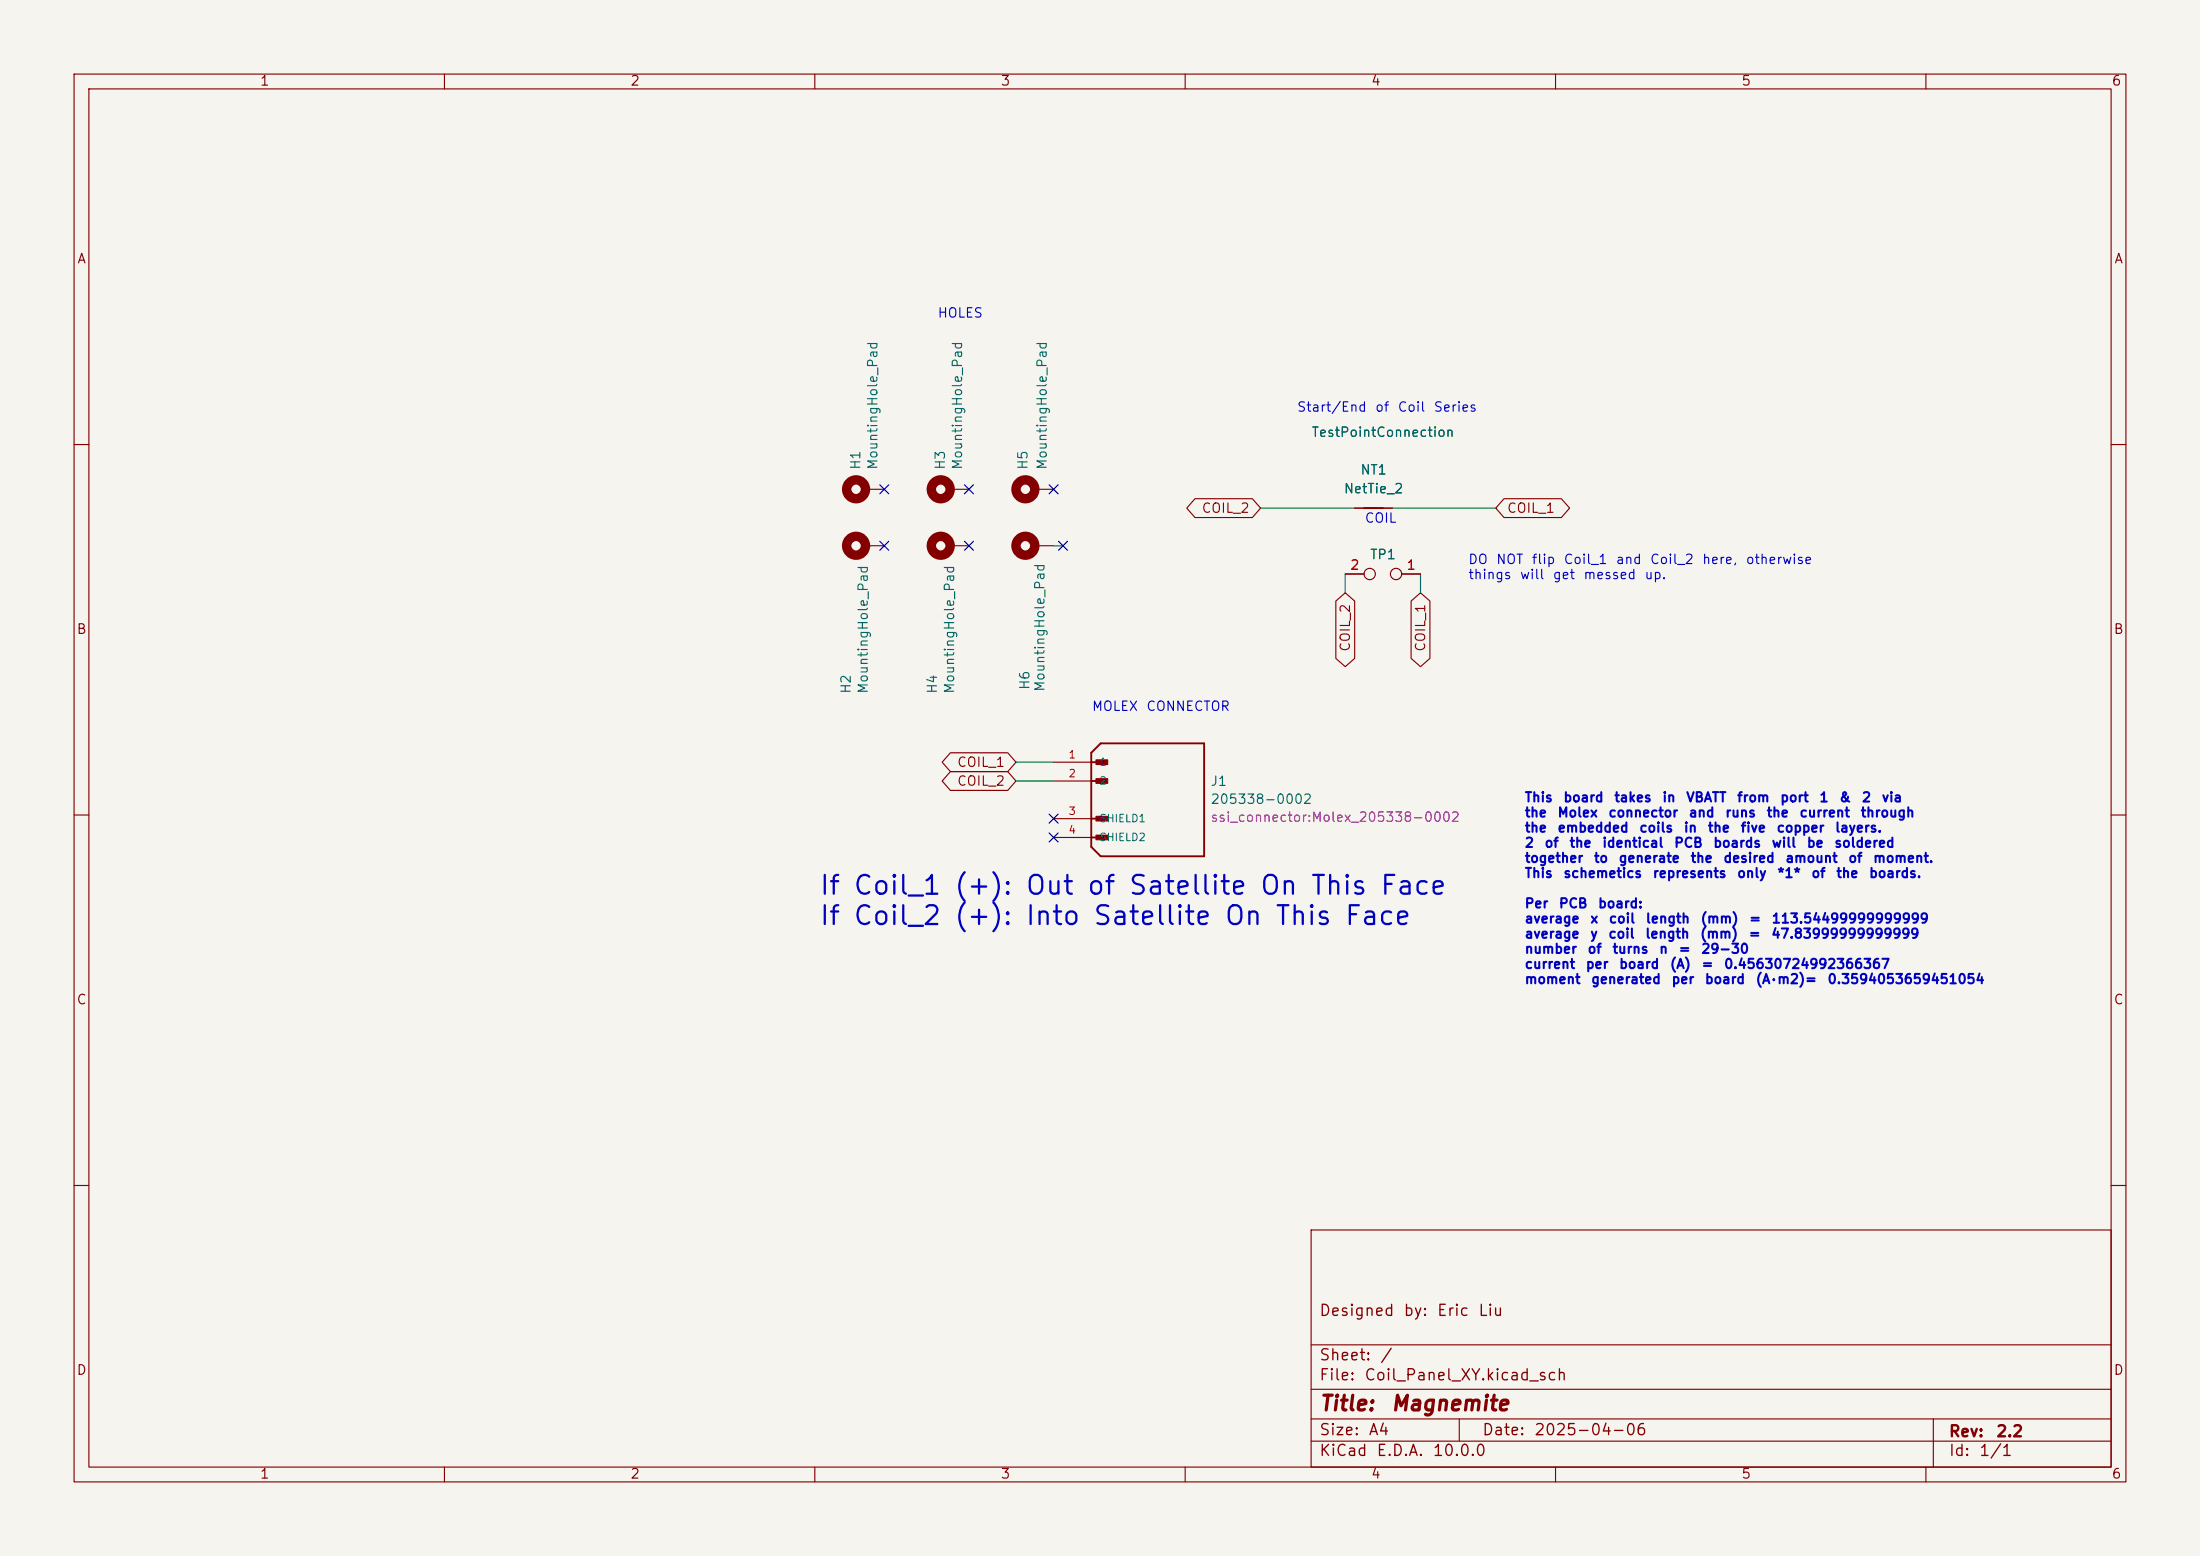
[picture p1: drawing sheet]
<svg xmlns="http://www.w3.org/2000/svg" width="297mm" height="210mm" viewBox="0 0 297 210" stroke-linecap="round" stroke-linejoin="round" font-family="sans-serif">
<path d="M0 0h297v210h-297z" fill="#f5f4ef" stroke="#f5f4ef" stroke-width=".14"/>
<g fill="none" stroke="#840000" stroke-width=".15">
<path d="M10 10h277v190h-277zM12 12h273v186h-273zM60 10v2M110 10v2M160 10v2M210 10v2M260 10v2M10 60h2M116.8 73.7h2.6M116.8 66h2.6M128.3 73.7h2.5M128.3 66h2.5"/>
<path d="M139.7 73.7h2.5M139.7 66h2.5M161.3 67.3h7.8l1.1 1.3-1.1 1.3h-7.8l-1.1-1.3zM181.6 77.5h2.5M182.9 68.6h5.1M189.2 77.5h2.6M203 67.3h7.8l1.1 1.3-1.1 1.3h-7.8l-1.1-1.3zM285 60h2M180.3 81.1l1.3-1.1 1.3 1.1v7.8l-1.3 1.1-1.3-1.1zM190.5 81.1l1.3-1.1 1.2 1.1v7.8l-1.2 1.1-1.3-1.1zM10 110h2M128.3 101.6h7.7l1.2 1.3-1.2 1.2h-7.7l-1.1-1.2z"/>
<path d="M128.3 104.1h7.7l1.2 1.3-1.2 1.3h-7.7l-1.1-1.3zM142.2 102.9h5.1M142.2 105.4h5.1M142.2 110.5h5.1M142.2 113h5.1M285 110h2M10 160h2M177 166h108v32h-108zM285 160h2M60 198v2M110 198v2M160 198v2"/>
<path d="M177 194.5h108M177 191.5h108M177 187.5h108M177 181.5h108M197 191.5v3M210 198v2M260 198v2M261 191.5v6.5"/>
<circle cx="184.9" cy="77.5" r=".76"/>
<circle cx="188.5" cy="77.5" r=".76"/>
</g>
<path d="M184.1 68.6h2.6M147.3 102.9h1.9M147.3 105.4h1.9M147.3 110.5h1.9M147.3 113h1.9M148.6 100.3h14v15.3h-14l-1.3-1.3v-12.7z" fill="none" stroke="#840000" stroke-width=".25"/>
<g fill="#840000" stroke="#840000" stroke-width=".14">
<path d="M148 102.6h1.5v.6h-1.5z"/>
<path d="M148 105.1h1.5v.6h-1.5z"/>
<path d="M148 110.2h1.5v.6h-1.5z"/>
<path d="M148 112.7h1.5v.6h-1.5z"/>
</g>
<g fill="none" stroke="#840000" stroke-width="1.3">
<circle cx="115.6" cy="66" r="1.27"/>
<circle cx="115.6" cy="73.7" r="1.27"/>
<circle cx="127" cy="73.7" r="1.27"/>
<circle cx="127" cy="66" r="1.27"/>
<circle cx="138.4" cy="73.7" r="1.27"/>
<circle cx="138.4" cy="66" r="1.27"/>
</g>
<path d="M142.2 73.7h1.3M170.2 68.6h12.7M181.6 77.5v2.5M188 68.6h13.9M191.8 77.5v2.5M137.2 102.9h5M137.2 105.4h5" fill="none" stroke="#009600" stroke-width=".15"/>
<g fill="none" stroke="#000084" stroke-width=".15">
<path d="M118.8 65.4l1.2 1.2M118.8 73.1l1.2 1.2M120 65.4l-1.2 1.2M120 73.1l-1.2 1.2M130.2 65.4l1.2 1.2M130.2 73.1l1.2 1.2M131.4 65.4l-1.2 1.2M131.4 73.1l-1.2 1.2M141.6 65.4l1.2 1.2M142.8 65.4l-1.2 1.2M142.9 73.1l1.2 1.2M144.1 73.1l-1.2 1.2"/>
<path d="M141.6 109.9l1.2 1.2M141.6 112.4l1.2 1.2M142.8 109.9l-1.2 1.2M142.8 112.4l-1.2 1.2"/>
</g>
<g font-size="2.5" fill="#0000c2">
<text x="110.5" y="121.4">If</text>
<text x="110.5" y="125.5">If</text>
<text x="115" y="121.4">Coil_1</text>
<text x="115" y="125.5">Coil_2</text>
<text x="128.7" y="121.4">(+):</text>
<text x="128.7" y="125.5">(+):</text>
<text x="138.3" y="121.4">Out</text>
<text x="138.3" y="125.5">Into</text>
<text x="146.6" y="121.4">of</text>
<text x="147.4" y="125.5">Satellite</text>
<text x="152.2" y="121.4">Satellite</text>
<text x="165.1" y="125.5">On</text>
<text x="169.9" y="121.4">On</text>
<text x="172" y="125.5">This</text>
<text x="176.8" y="121.4">This</text>
<text x="181.4" y="125.5">Face</text>
<text x="186.2" y="121.4">Face</text>
</g>
<g font-size="2" fill="#840000">
<text x="178" y="190.9">Title:</text>
<text x="187.7" y="190.9">Magnemite</text>
</g>
<g font-size="1.5" fill="#840000">
<text x="178" y="178">Designed</text>
<text x="189.4" y="178">by:</text>
<text x="193.9" y="178">Eric</text>
<text x="199.5" y="178">Liu</text>
<text x="178" y="184">Sheet:</text>
<text x="186.2" y="184">/</text>
<text x="178" y="186.7">File:</text>
<text x="184.1" y="186.7">Coil_Panel_XY.kicad_sch</text>
<text x="178" y="196.9">KiCad</text>
<text x="178" y="194.1">Size:</text>
<text x="184.7" y="194.1">A4</text>
<text x="185.7" y="196.9">E.D.A.</text>
<text x="193.3" y="196.9">10.0.0</text>
<text x="200" y="194.1">Date:</text>
<text x="207" y="194.1">2025-04-06</text>
<text x="263" y="194.3">Rev:</text>
<text x="263" y="196.9">Id:</text>
<text x="267.1" y="196.9">1/1</text>
<text x="269.4" y="194.3">2.2</text>
</g>
<g font-size="1.3" fill="#840000">
<text x="35" y="11.9">1</text>
<text x="85" y="11.9">2</text>
<text x="135" y="11.9">3</text>
<text x="185" y="11.9">4</text>
<text x="235" y="11.9">5</text>
<text x="285" y="11.9">6</text>
<text x="10.3" y="35.9">A</text>
<text x="285.3" y="35.9">A</text>
<text x="162.1" y="69.5">COIL_2</text>
<text x="203.4" y="69.5">COIL_1</text>
<text x="10.3" y="85.9">B</text>
<text x="182.6" y="88.1" transform="rotate(-90 182.6 88.1)">COIL_2</text>
<text x="192.7" y="88.1" transform="rotate(-90 192.7 88.1)">COIL_1</text>
<text x="285.3" y="85.9">B</text>
<text x="129.1" y="103.8">COIL_1</text>
<text x="129.1" y="106.4">COIL_2</text>
<text x="10.3" y="135.9">C</text>
<text x="285.3" y="135.9">C</text>
<text x="10.3" y="185.9">D</text>
<text x="285.3" y="185.9">D</text>
<text x="35" y="199.9">1</text>
<text x="85" y="199.9">2</text>
<text x="135" y="199.9">3</text>
<text x="185" y="199.9">4</text>
<text x="235" y="199.9">5</text>
<text x="285" y="199.9">6</text>
</g>
<g font-size="1.3" fill="#0000c2">
<text x="126.5" y="43.2">HOLES</text>
<text x="175" y="55.9">Start/End</text>
<text x="185.6" y="55.9">of</text>
<text x="188.6" y="55.9">Coil</text>
<text x="193.5" y="55.9">Series</text>
<text x="184.1" y="70.9">COIL</text>
<text x="198.1" y="76.4">DO</text>
<text x="201.9" y="76.4">NOT</text>
<text x="206.7" y="76.4">flip</text>
<text x="211" y="76.4">Coil_1</text>
<text x="218" y="76.4">and</text>
<text x="222.7" y="76.4">Coil_2</text>
<text x="229.7" y="76.4">here,</text>
<text x="235.6" y="76.4">otherwise</text>
<text x="198.1" y="78.5">things</text>
<text x="205.1" y="78.5">will</text>
<text x="209.5" y="78.5">get</text>
<text x="213.7" y="78.5">messed</text>
<text x="221.9" y="78.5">up.</text>
<text x="147.3" y="96.3">MOLEX</text>
<text x="154.7" y="96.3">CONNECTOR</text>
<text x="205.7" y="108.6">This</text>
<text x="205.7" y="110.6">the</text>
<text x="205.7" y="112.7">the</text>
<text x="210.2" y="110.6">Molex</text>
<text x="210.2" y="112.7">embedded</text>
<text x="211" y="108.6">board</text>
<text x="217" y="110.6">connector</text>
<text x="217.8" y="108.6">takes</text>
<text x="221.2" y="112.7">coils</text>
<text x="224.3" y="108.6">in</text>
<text x="227.2" y="112.7">in</text>
<text x="227.5" y="108.6">VBATT</text>
<text x="227.9" y="110.6">and</text>
<text x="230.5" y="112.7">the</text>
<text x="232.8" y="110.6">runs</text>
<text x="234.4" y="108.6">from</text>
<text x="234.9" y="112.7">five</text>
<text x="238.4" y="110.6">the</text>
<text x="239.8" y="112.7">copper</text>
<text x="240.2" y="108.6">port</text>
<text x="242.8" y="110.6">current</text>
<text x="245.5" y="108.6">1</text>
<text x="247.6" y="112.7">layers.</text>
<text x="248.2" y="108.6">&amp;</text>
<text x="251.1" y="110.6">through</text>
<text x="251.3" y="108.6">2</text>
<text x="253.9" y="108.6">via</text>
<text x="205.7" y="114.7">2</text>
<text x="205.7" y="116.7">together</text>
<text x="205.7" y="118.8">This</text>
<text x="208.4" y="114.7">of</text>
<text x="211" y="118.8">schemetics</text>
<text x="211.8" y="114.7">the</text>
<text x="215.1" y="116.7">to</text>
<text x="216.2" y="114.7">identical</text>
<text x="218.4" y="116.7">generate</text>
<text x="223" y="118.8">represents</text>
<text x="225.9" y="114.7">PCB</text>
<text x="228.1" y="116.7">the</text>
<text x="231.2" y="114.7">boards</text>
<text x="232.6" y="116.7">desired</text>
<text x="234.4" y="118.8">only</text>
<text x="239.1" y="114.7">will</text>
<text x="239.8" y="118.8">*1*</text>
<text x="240.9" y="116.7">amount</text>
<text x="243.8" y="114.7">be</text>
<text x="244.4" y="118.8">of</text>
<text x="247.5" y="114.7">soldered</text>
<text x="247.8" y="118.8">the</text>
<text x="249.4" y="116.7">of</text>
<text x="252.2" y="118.8">boards.</text>
<text x="252.8" y="116.7">moment.</text>
<text x="205.7" y="122.9">Per</text>
<text x="205.7" y="124.9">average</text>
<text x="210.4" y="122.9">PCB</text>
<text x="214.6" y="124.9">x</text>
<text x="215.6" y="122.9">board:</text>
<text x="217.1" y="124.9">coil</text>
<text x="222.1" y="124.9">length</text>
<text x="229.5" y="124.9">(mm)</text>
<text x="236" y="124.9">=</text>
<text x="239.1" y="124.9">113.54499999999999</text>
<text x="205.7" y="127">average</text>
<text x="205.7" y="129">number</text>
<text x="205.7" y="131.1">current</text>
<text x="214" y="131.1">per</text>
<text x="214.2" y="129">of</text>
<text x="214.6" y="127">y</text>
<text x="217" y="127">coil</text>
<text x="217.6" y="129">turns</text>
<text x="218.5" y="131.1">board</text>
<text x="222" y="127">length</text>
<text x="223.9" y="129">n</text>
<text x="225.3" y="131.1">(A)</text>
<text x="226.5" y="129">=</text>
<text x="229.4" y="127">(mm)</text>
<text x="229.6" y="129">29-30</text>
<text x="229.6" y="131.1">=</text>
<text x="232.7" y="131.1">0.45630724992366367</text>
<text x="236" y="127">=</text>
<text x="239" y="127">47.83999999999999</text>
<text x="205.7" y="133.1">moment</text>
<text x="214.7" y="133.1">generated</text>
<text x="225.6" y="133.1">per</text>
<text x="230.1" y="133.1">board</text>
<text x="236.9" y="133.1">(A⋅m2)=</text>
<text x="246.6" y="133.1">0.3594053659451054</text>
</g>
<g font-size="1.3" fill="#006464">
<text x="177" y="59.3">TestPointConnection</text>
<text x="116.5" y="63.5" transform="rotate(-90 116.5 63.5)">H1</text>
<text x="118.8" y="63.5" transform="rotate(-90 118.8 63.5)">MountingHole_Pad</text>
<text x="127.9" y="63.5" transform="rotate(-90 127.9 63.5)">H3</text>
<text x="130.2" y="63.5" transform="rotate(-90 130.2 63.5)">MountingHole_Pad</text>
<text x="139" y="63.5" transform="rotate(-90 139 63.5)">H5</text>
<text x="141.6" y="63.5" transform="rotate(-90 141.6 63.5)">MountingHole_Pad</text>
<text x="183.6" y="64.4">NT1</text>
<text x="181.3" y="66.9">NetTie_2</text>
<text x="184.9" y="75.8">TP1</text>
<text x="115.2" y="93.7" transform="rotate(-90 115.2 93.7)">H2</text>
<text x="117.5" y="93.7" transform="rotate(-90 117.5 93.7)">MountingHole_Pad</text>
<text x="126.8" y="93.7" transform="rotate(-90 126.8 93.7)">H4</text>
<text x="129.1" y="93.7" transform="rotate(-90 129.1 93.7)">MountingHole_Pad</text>
<text x="139.3" y="93.2" transform="rotate(-90 139.3 93.2)">H6</text>
<text x="141.3" y="93.5" transform="rotate(-90 141.3 93.5)">MountingHole_Pad</text>
<text x="163.3" y="106.4">J1</text>
<text x="163.3" y="108.8">205338-0002</text>
</g>
<g font-size="1.3" fill="#a90000">
<text x="182.2" y="77.2">2</text>
<text x="189.8" y="77.2">1</text>
</g>
<text font-size="1.3" fill="#840084" x="163.3" y="111.2">ssi_connector:Molex_205338-0002</text>
<g font-size="1" fill="#a90000">
<text x="144.2" y="102.6">1</text>
<text x="144.2" y="105.2">2</text>
<text x="144.2" y="110.2">3</text>
<text x="144.2" y="112.8">4</text>
</g>
<g font-size="1" fill="#006464">
<text x="148.3" y="103.6">1</text>
<text x="148.3" y="106.1">2</text>
<text x="148.3" y="111.2">SHIELD1</text>
<text x="148.3" y="113.8">SHIELD2</text>
</g>
</svg>
